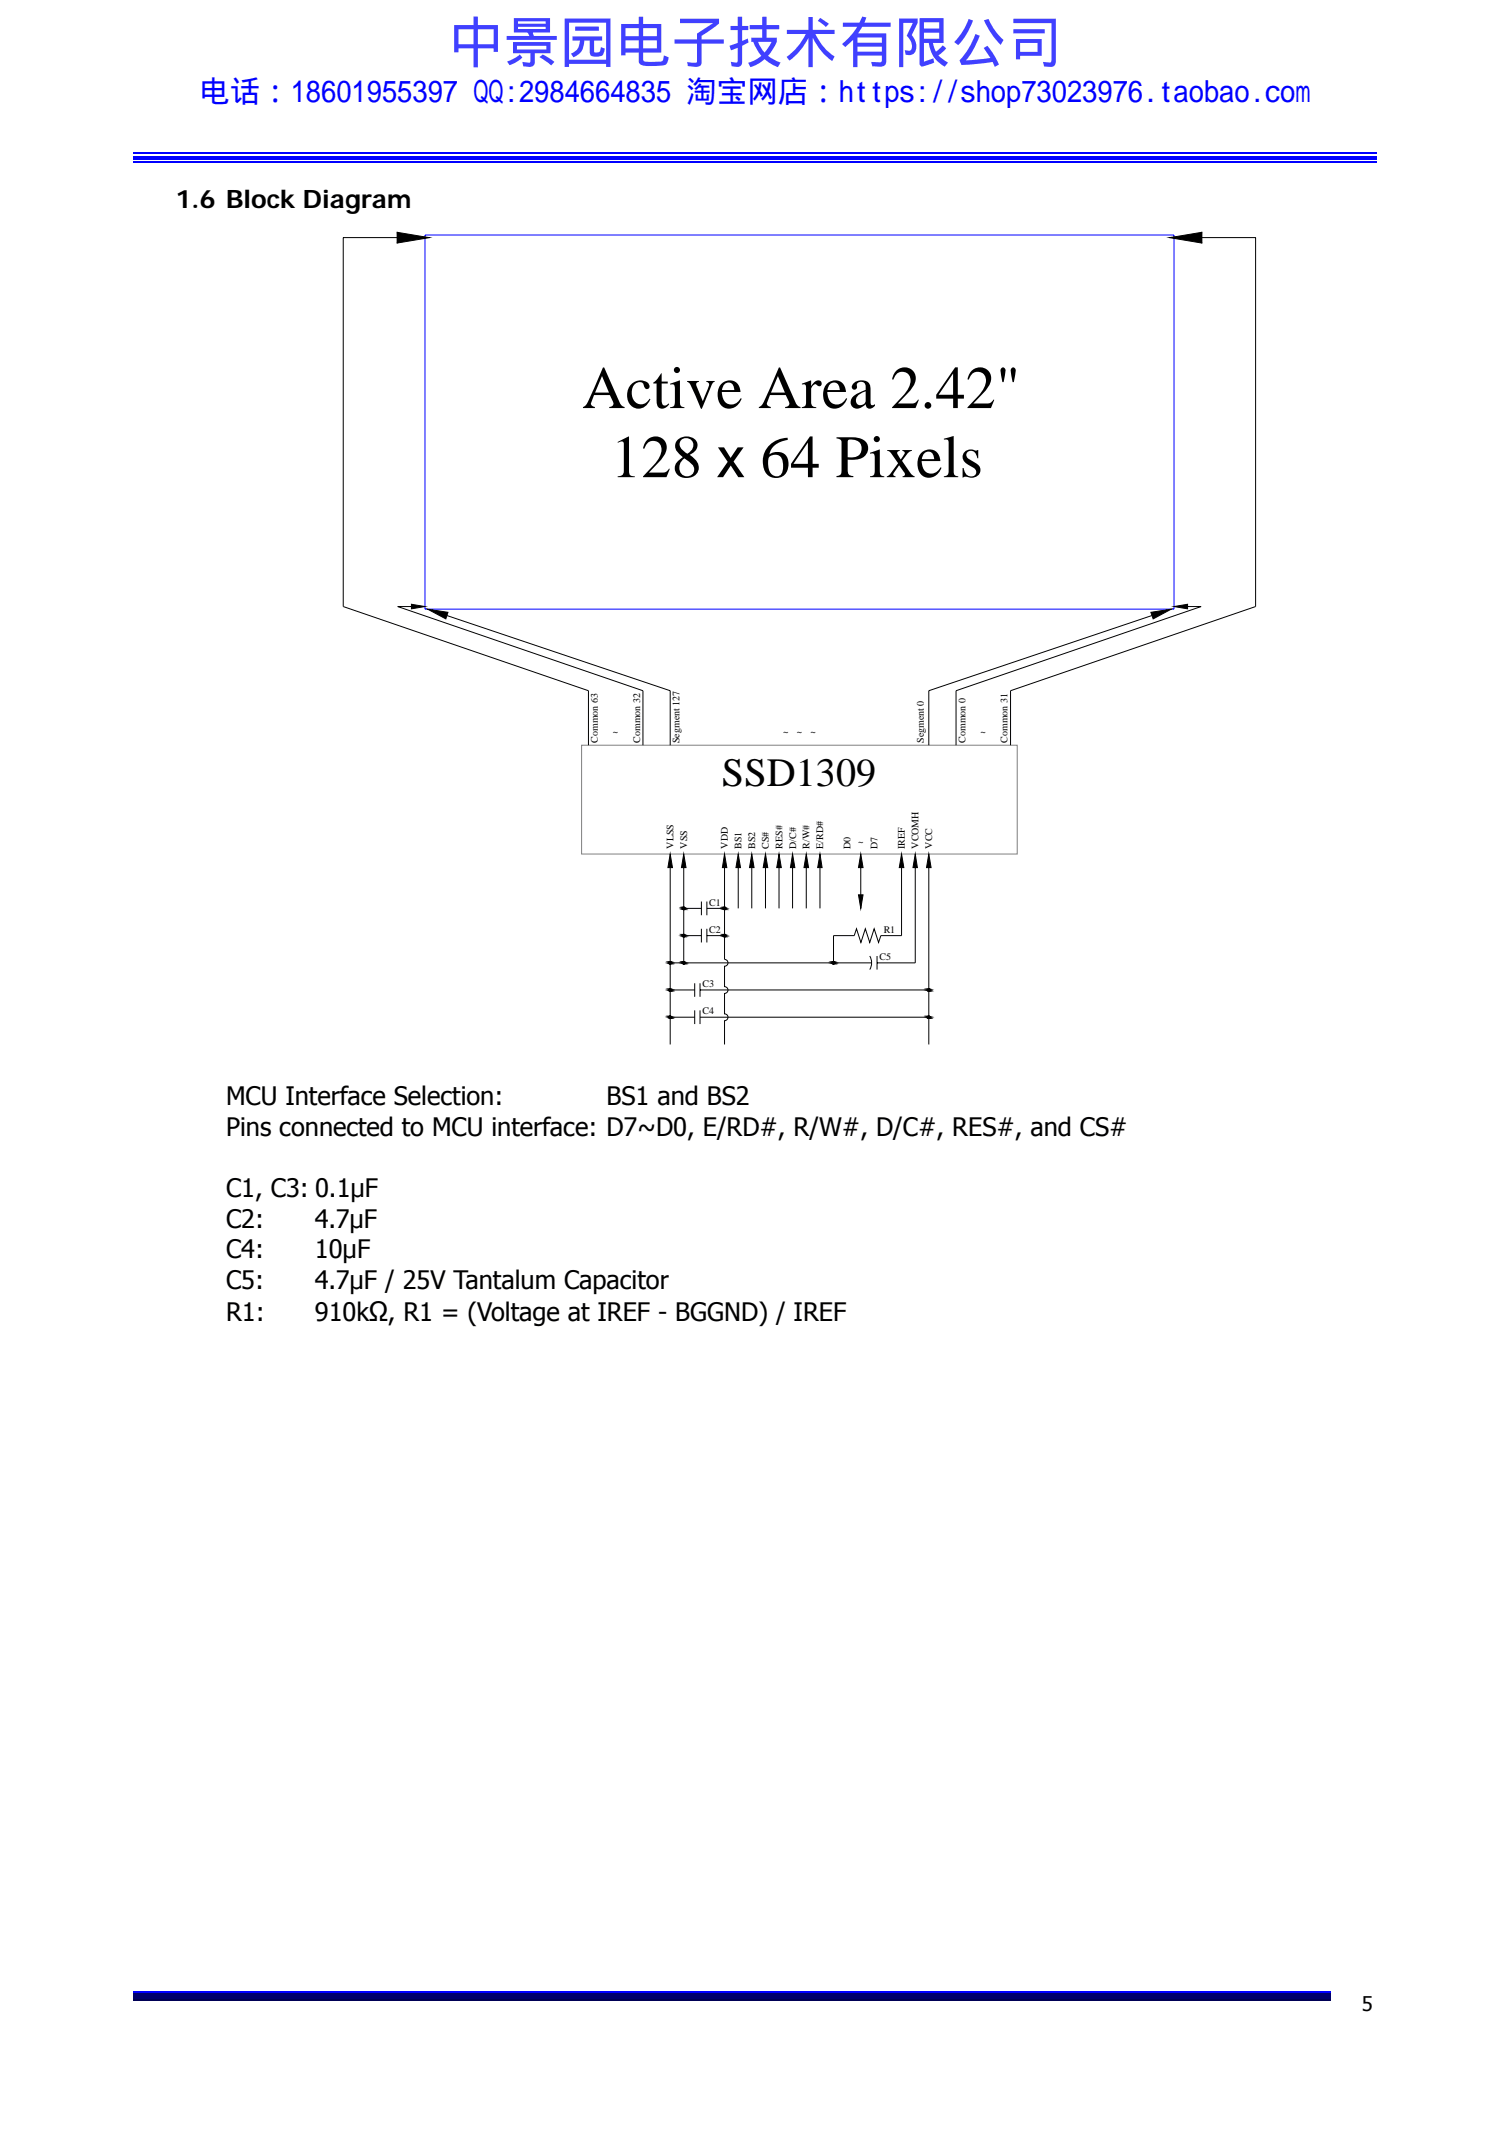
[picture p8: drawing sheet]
<svg xmlns="http://www.w3.org/2000/svg" width="210mm" height="297mm" viewBox="0 0 210 297" stroke-linecap="round" stroke-linejoin="round" font-family="sans-serif">
<path d="M18.6 22.6h172.8" fill="none" stroke="#00f" stroke-width=".25"/>
<path d="M18.6 21.7h172.8v.5h-172.8z" fill="#00f"/>
<path d="M18.6 21.3h172.8M18.6 277h166.5" fill="none" stroke="#00f" stroke-width=".25"/>
<path d="M18.6 277.2h166.5v.7h-166.5z" fill="#00006b"/>
<path d="M18.6 278.1h166.5" fill="none" stroke="#005" stroke-width=".25"/>
<path d="M80.9 103.6h60.6v15.2h-60.6z" fill="none" stroke="#808080" stroke-width=".14"/>
<g fill="#000">
<path d="M55.3 32.4l3.8 .6-3.8 .7zM55.2 32.3h.1v.1h-.1zM55.2 33.7l.1 .1h-.1zM59.1 33h.6l-.6 .1zM162.6 33h.6h.1l-.1 .1zM163.3 33l3.7-.6v1.3zM167 32.3h.1v.1h-.1zM167 33.7h.1v.1zM57.2 84l1.9 .3-1.9 .4zM59.5 84.7l2.8 .5-.3 .9zM160 85.2l2.9-.5-2.5 1.4zM163.3 84.3l1.8-.3v.7z"/>
<path d="M93.2 118.8l.3 1.8h-.6zM93 137.7l.3 .1h-.3zM93 137.7h.4l-.1 .1zM93 133.9l.3 .1h-.3zM93 133.9h.4l-.1 .1zM93 137.6l.4 .1h-.4zM93 137.6h.3l.1 .1zM93 137.8h.3zM93 133.8l.4 .1h-.4zM93 133.8h.3l.1 .1zM93 134h.3zM93 137.6h.3z"/>
<path d="M93.1 137.5l.2 .1zM93.1 137.8h.2zM93.1 133.7l.2 .1h-.3zM93.1 133.7l.2 .1zM93.1 134h.2zM93.1 137.5h.2zM93.1 133.7h.2zM94.9 130.1l.3 .1h-.3zM94.9 130.1h.4l-.1 .1zM94.9 126.3l.3 .1h-.3zM94.9 126.3h.4l-.1 .1zM94.9 133.9l.3 .1h-.3z"/>
<path d="M94.9 133.9h.4l-.1 .1zM94.9 130l.4 .1h-.4zM94.9 130h.3l.1 .1zM94.9 130.2l.3 .1zM94.9 130.2h.3v.1zM94.9 126.2l.4 .1h-.4zM94.9 126.2h.3l.1 .1zM94.9 126.4l.3 .1zM94.9 126.4h.3zM94.9 133.8l.4 .1h-.4zM94.9 133.8h.3l.1 .1zM94.9 134h.3z"/>
<path d="M94.9 130h.3zM95 129.9l.2 .1zM95 130.3h.2zM95 126.2h.2h-.3zM95 126.2h.2zM95 126.5h.2zM95 133.7l.2 .1h-.3zM95 133.7l.2 .1zM95 134h.2zM95 129.9h.2zM95 133.7h.2zM95.1 118.8l.3 1.8h-.6z"/>
<path d="M100.6 130.1l.3 .1h-.3zM100.6 130.1h.3v.1zM100.6 126.3l.3 .1h-.3zM100.6 126.3h.3v.1zM100.6 130l.3 .1h-.3zM100.6 130h.3v.1zM100.6 130.2l.3 .1zM100.6 130.2h.3v.1zM100.6 126.2l.3 .1h-.3zM100.6 126.2h.3v.1zM100.6 126.4l.3 .1zM100.6 126.4h.3z"/>
<path d="M100.6 130h.3zM100.7 129.9l.2 .1zM100.7 130.3h.2zM100.7 126.2h.2h-.3zM100.7 126.2h.2zM100.7 126.5h.2zM100.7 129.9h.2zM100.8 118.8l.3 1.8h-.6zM102.7 118.8l.3 1.8h-.7zM104.5 118.8l.4 1.8h-.7zM106.4 118.8l.4 1.8h-.7zM108.3 118.8l.3 1.8h-.6z"/>
<path d="M110.2 118.8l.3 1.8h-.6zM112.1 118.8l.3 1.8h-.6zM114 118.8l.3 1.8h-.6zM115.7 133.9l.4 .1h-.4zM115.7 133.9h.4v.1zM115.7 133.8l.4 .1h-.4zM115.7 133.8h.4v.1zM115.7 134h.3zM115.7 134h.4zM115.7 133.8h.4zM115.8 133.7l.3 .1zM115.8 134h.2z"/>
<path d="M115.8 133.7h.2zM119.7 118.8l.3 1.8h-.6zM119.4 124.4h.6l-.3 1.9zM125.4 118.8l.3 1.8h-.6zM127.3 118.8l.3 1.8h-.6zM129 137.7l.3 .1h-.3zM129 137.7h.3v.1zM129 137.6l.3 .1h-.3zM129 137.6h.3v.1zM129 137.8h.2zM129 137.8h.3zM129 137.6h.3z"/>
<path d="M129.1 137.5l.2 .1zM129.1 137.8h.1zM129.1 137.5h.1zM129.2 118.8l.3 1.8h-.7zM93 141.5l.3 .1h-.3zM93 141.5h.4l-.1 .1zM93 141.4l.4 .1h-.4zM93 141.4h.3l.1 .1zM93 141.6h.3zM93 141.4h.3zM93.1 141.3l.2 .1zM93.1 141.6h.2z"/>
<path d="M93.1 141.3h.2zM129 141.5l.3 .1h-.3zM129 141.5h.3v.1zM129 141.4l.3 .1h-.3zM129 141.4h.3v.1zM129 141.6h.2zM129 141.6h.3zM129 141.4h.3zM129.1 141.3l.2 .1zM129.1 141.6h.1zM129.1 141.3h.1z"/>
<path d="M55.3 33.6l3.8-.6v.1l-3.8 .7z" fill-rule="evenodd"/>
<path d="M55.2 32.4h.2v1.3h-.2z" fill-rule="evenodd"/>
<path d="M55.3 32.3l3.8 .7v.1l-3.8-.6z" fill-rule="evenodd"/>
<path d="M163.2 33l3.8-.7v.2l-3.7 .6z" fill-rule="evenodd"/>
<path d="M163.3 33l3.7 .6v.2l-3.8-.7z" fill-rule="evenodd"/>
<path d="M166.9 32.4h.2v1.3h-.2z" fill-rule="evenodd"/>
</g>
<g fill="none" stroke="#000" stroke-width=".14">
<path d="M55.2 33.7v.1h.1M55.2 32.4h.2v1.3h-.2zM55.3 33.6l3.8-.6v.1l-3.8 .7zM55.3 33h-7.6v51.3l34.1 11.8v7.5M55.3 32.3l3.8 .7v.1l-3.8-.6zM55.3 32.3h-.1v.1M59.1 33h.6l-.6 .1M163.2 33l3.8-.7v.2l-3.7 .6zM163.2 33h-.6l.6 .1M163.3 33l3.7 .6v.2l-3.8-.7zM166.9 32.4h.2v1.3h-.2zM167 32.3h.1v.1"/>
<path d="M167 33h7.6v51.3l-34.1 11.8v7.5M167.1 33.7v.1h-.1M57.2 84l1.9 .3-1.9 .4zM57.2 84.3h-1.9l34.1 11.8v7.5M59.5 84.7l2.8 .5-.3 .9zM62.1 85.6l31.1 10.5v7.5M160 85.2l2.9-.5-2.5 1.4zM160.2 85.6l-31 10.5v7.5M163.3 84.3l1.8-.3v.7zM165.1 84.3h1.9l-34.1 11.8v7.5M93.2 118.8l.3 1.8h-.6zM95.1 118.8l.3 1.8h-.6z"/>
<path d="M100.8 118.8l.3 1.8h-.6zM102.7 118.8l.3 1.8h-.7zM104.5 118.8l.4 1.8h-.7zM106.4 118.8l.4 1.8h-.7zM108.3 118.8l.3 1.8h-.6zM110.2 118.8l.3 1.8h-.6zM112.1 118.8l.3 1.8h-.6zM114 118.8l.3 1.8h-.6zM119.7 118.8l.3 1.8h-.6zM125.4 118.8l.3 1.8h-.6zM127.3 118.8l.3 1.8h-.6zM129.2 118.8l.3 1.8h-.7z"/>
<path d="M93 137.7l.3 .1h-.3zM93 137.7h.4l-.1 .1zM93 133.9l.3 .1h-.3zM93 133.9h.4l-.1 .1zM93 137.6h.3zM93 137.6l.4 .1h-.4zM93 137.6h.3l.1 .1zM93 137.8h.3zM93 133.8l.4 .1h-.4zM93 133.8h.3l.1 .1zM93 134h.3zM93.1 137.5h.2z"/>
<path d="M93.1 137.5l.2 .1zM93.1 137.8h.2zM93.1 133.7h.2zM93.1 133.7l.2 .1h-.3zM93.1 133.7l.2 .1zM93.1 134h.2zM93.2 120.6v24.6M93.2 137.7h3.4M93.2 133.9h28M94.9 130.1l.3 .1h-.3zM94.9 130.1h.4l-.1 .1zM94.9 126.3l.3 .1h-.3z"/>
<path d="M94.9 126.3h.4l-.1 .1zM94.9 133.9l.3 .1h-.3zM94.9 133.9h.4l-.1 .1zM94.9 130h.3zM94.9 130l.4 .1h-.4zM94.9 130h.3l.1 .1zM94.9 130.2l.3 .1zM94.9 130.2h.3v.1zM94.9 126.2l.4 .1h-.4zM94.9 126.2h.3l.1 .1zM94.9 126.4l.3 .1zM94.9 126.4h.3z"/>
<path d="M94.9 133.8l.4 .1h-.4zM94.9 133.8h.3l.1 .1zM94.9 134h.3zM95 129.9h.2zM95 129.9l.2 .1zM95 130.3h.2zM95 126.2h.2zM95 126.2h.2h-.3zM95 126.5h.2zM95 133.7h.2zM95 133.7l.2 .1h-.3zM95 133.7l.2 .1z"/>
<path d="M95 134h.2zM95.1 130.1h2.4M95.1 126.3h2.4M95.1 120.6v13.3M96.6 136.7v1.9M97.3 136.7v1.9M97.3 137.7h31.9M97.5 125.4v1.9M97.5 129.2v1.9M98.3 130.1h2.5M98.3 125.4v1.9M98.3 129.2v1.9"/>
<path d="M98.3 126.3h2.5M100.6 130.1l.3 .1h-.3zM100.6 130.1h.3v.1zM100.6 126.3l.3 .1h-.3zM100.6 126.3h.3v.1zM100.6 130h.3zM100.6 130l.3 .1h-.3zM100.6 130h.3v.1zM100.6 130.2l.3 .1zM100.6 130.2h.3v.1zM100.6 126.2l.3 .1h-.3zM100.6 126.2h.3v.1z"/>
<path d="M100.6 126.4l.3 .1zM100.6 126.4h.3zM100.7 129.9h.2zM100.7 129.9l.2 .1zM100.7 130.3h.2zM100.7 126.2h.2zM100.7 126.2h.2h-.3zM100.7 126.5h.2zM100.8 120.6v12.8l.3 .1 .1 .3v.2l-.1 .3-.3 .1v2.8l.3 .1 .1 .2v.3l-.1 .2-.3 .2v2.8l.3 .1 .1 .2v.3l-.1 .2-.3 .1v3.3M102.7 120.6v5.7M104.5 120.6v5.7M106.4 120.6v5.7"/>
<path d="M108.3 120.6v5.7M110.2 120.6v5.7M112.1 120.6v5.7M114 120.6v5.7M115.7 133.9l.4 .1h-.4zM115.7 133.9h.4v.1zM115.7 133.8h.4zM115.7 133.8l.4 .1h-.4zM115.7 133.8h.4v.1zM115.7 134h.3zM115.7 134h.4zM115.8 133.7h.2z"/>
<path d="M115.8 133.7l.3 .1zM115.8 134h.2zM119.4 124.4h.6l-.3 1.9zM119.7 120.6v5.7M120.9 132.9a1.81 1.81 0 0 1 0 1.9M122 132.9v1.9M125.4 120.6v9.5h-2.9l-.3 1-.6-1.9-.7 1.9-.6-1.9-.6 1.9-.6-1.9-.3 .9h-2.9v3.8M127.3 120.6v13.3h-5.3M129 137.7l.3 .1h-.3zM129 137.7h.3v.1zM129 137.6h.3zM129 137.6l.3 .1h-.3z"/>
<path d="M129 137.6h.3v.1zM129 137.8h.2zM129 137.8h.3zM129.1 137.5h.1zM129.1 137.5l.2 .1zM129.1 137.8h.1zM129.2 120.6v24.6M93 141.5l.3 .1h-.3zM93 141.5h.4l-.1 .1zM93 141.4h.3zM93 141.4l.4 .1h-.4zM93 141.4h.3l.1 .1z"/>
<path d="M93 141.6h.3zM93.1 141.3h.2zM93.1 141.3l.2 .1zM93.1 141.6h.2zM93.2 141.5h3.4M96.6 140.5v1.9M97.3 140.5v1.9M97.3 141.5h31.9M129 141.5l.3 .1h-.3zM129 141.5h.3v.1zM129 141.4h.3zM129 141.4l.3 .1h-.3z"/>
<path d="M129 141.4h.3v.1zM129 141.6h.2zM129 141.6h.3zM129.1 141.3h.1zM129.1 141.3l.2 .1zM129.1 141.6h.1z"/>
</g>
<path d="M59.1 32.7h104.2v52h-104.2z" fill="none" stroke="#00f" stroke-width=".14"/>
<g font-size="8.4">
<text x="80.9" y="56.7">Active Area 2.42&quot;</text>
<text x="85" y="66.4">128 x 64 Pixels</text>
</g>
<text font-size="7.8" fill="#4040ff" x="62.3" y="8.6">中景园电子技术有限公司</text>
<text font-size="5.6" x="100.4" y="109.3">SSD1309</text>
<text font-size="4.2" fill="#00f" x="27.7" y="14.2">电话：18601955397 QQ:2984664835 淘宝网店：https://shop73023976.taobao.com</text>
<g font-size="3.5">
<text x="24.4" y="28.9">1.6 Block Diagram</text>
<text x="31.4" y="153.7">MCU Interface Selection:</text>
<text x="84.3" y="153.7">BS1 and BS2</text>
<text x="31.4" y="157.9">Pins connected to MCU interface: D7~D0, E/RD#, R/W#, D/C#, RES#, and CS#</text>
<text x="31.4" y="166.4">C1, C3: 0.1μF</text>
<text x="31.4" y="170.7">C2:</text>
<text x="43.8" y="170.7">4.7μF</text>
<text x="31.4" y="175">C4:</text>
<text x="31.4" y="179.2">C5:</text>
<text x="43.8" y="175">10μF</text>
<text x="43.8" y="179.2">4.7μF / 25V Tantalum Capacitor</text>
<text x="31.4" y="183.7">R1:</text>
<text x="43.8" y="183.7">910kΩ, R1 = (Voltage at IREF - BGGND) / IREF</text>
</g>
<text font-size="2.8" x="189.4" y="279.7">5</text>
<g font-size="1.4">
<text x="83.1" y="103.3" transform="rotate(-90 83.1 103.3)">Common 63</text>
<text x="85.2" y="102.2">~</text>
<text x="89" y="103.3" transform="rotate(-90 89 103.3)">Common 32</text>
<text x="94.5" y="103.3" transform="rotate(-90 94.5 103.3)">Segment 127</text>
<text x="108.9" y="102.2">~</text>
<text x="110.8" y="102.2">~</text>
<text x="112.7" y="102.2">~</text>
<text x="128.5" y="103.3" transform="rotate(-90 128.5 103.3)">Segment 0</text>
<text x="134.3" y="103.3" transform="rotate(-90 134.3 103.3)">Common 0</text>
<text x="136.4" y="102.2">~</text>
<text x="140.1" y="103.3" transform="rotate(-90 140.1 103.3)">Common 31</text>
<text x="93.6" y="118" transform="rotate(-90 93.6 118)">VLSS</text>
<text x="95.5" y="118" transform="rotate(-90 95.5 118)">VSS</text>
<text x="101.2" y="118" transform="rotate(-90 101.2 118)">VDD</text>
<text x="103.1" y="118" transform="rotate(-90 103.1 118)">BS1</text>
<text x="105" y="118" transform="rotate(-90 105 118)">BS2</text>
<text x="106.9" y="118" transform="rotate(-90 106.9 118)">CS#</text>
<text x="108.8" y="118" transform="rotate(-90 108.8 118)">RES#</text>
<text x="110.7" y="118" transform="rotate(-90 110.7 118)">D/C#</text>
<text x="112.6" y="118" transform="rotate(-90 112.6 118)">R/W#</text>
<text x="114.5" y="118" transform="rotate(-90 114.5 118)">E/RD#</text>
<text x="118.3" y="118" transform="rotate(-90 118.3 118)">D0</text>
<text x="119.3" y="117.5">~</text>
<text x="122" y="118" transform="rotate(-90 122 118)">D7</text>
<text x="125.8" y="118" transform="rotate(-90 125.8 118)">IREF</text>
<text x="127.7" y="118" transform="rotate(-90 127.7 118)">VCOMH</text>
<text x="129.6" y="118" transform="rotate(-90 129.6 118)">VCC</text>
<text x="98.6" y="125.9">C1</text>
<text x="98.6" y="129.7">C2</text>
<text x="122.9" y="129.7">R1</text>
<text x="97.7" y="137.3">C3</text>
<text x="122.3" y="133.5">C5</text>
<text x="97.7" y="141.1">C4</text>
</g>
</svg>
